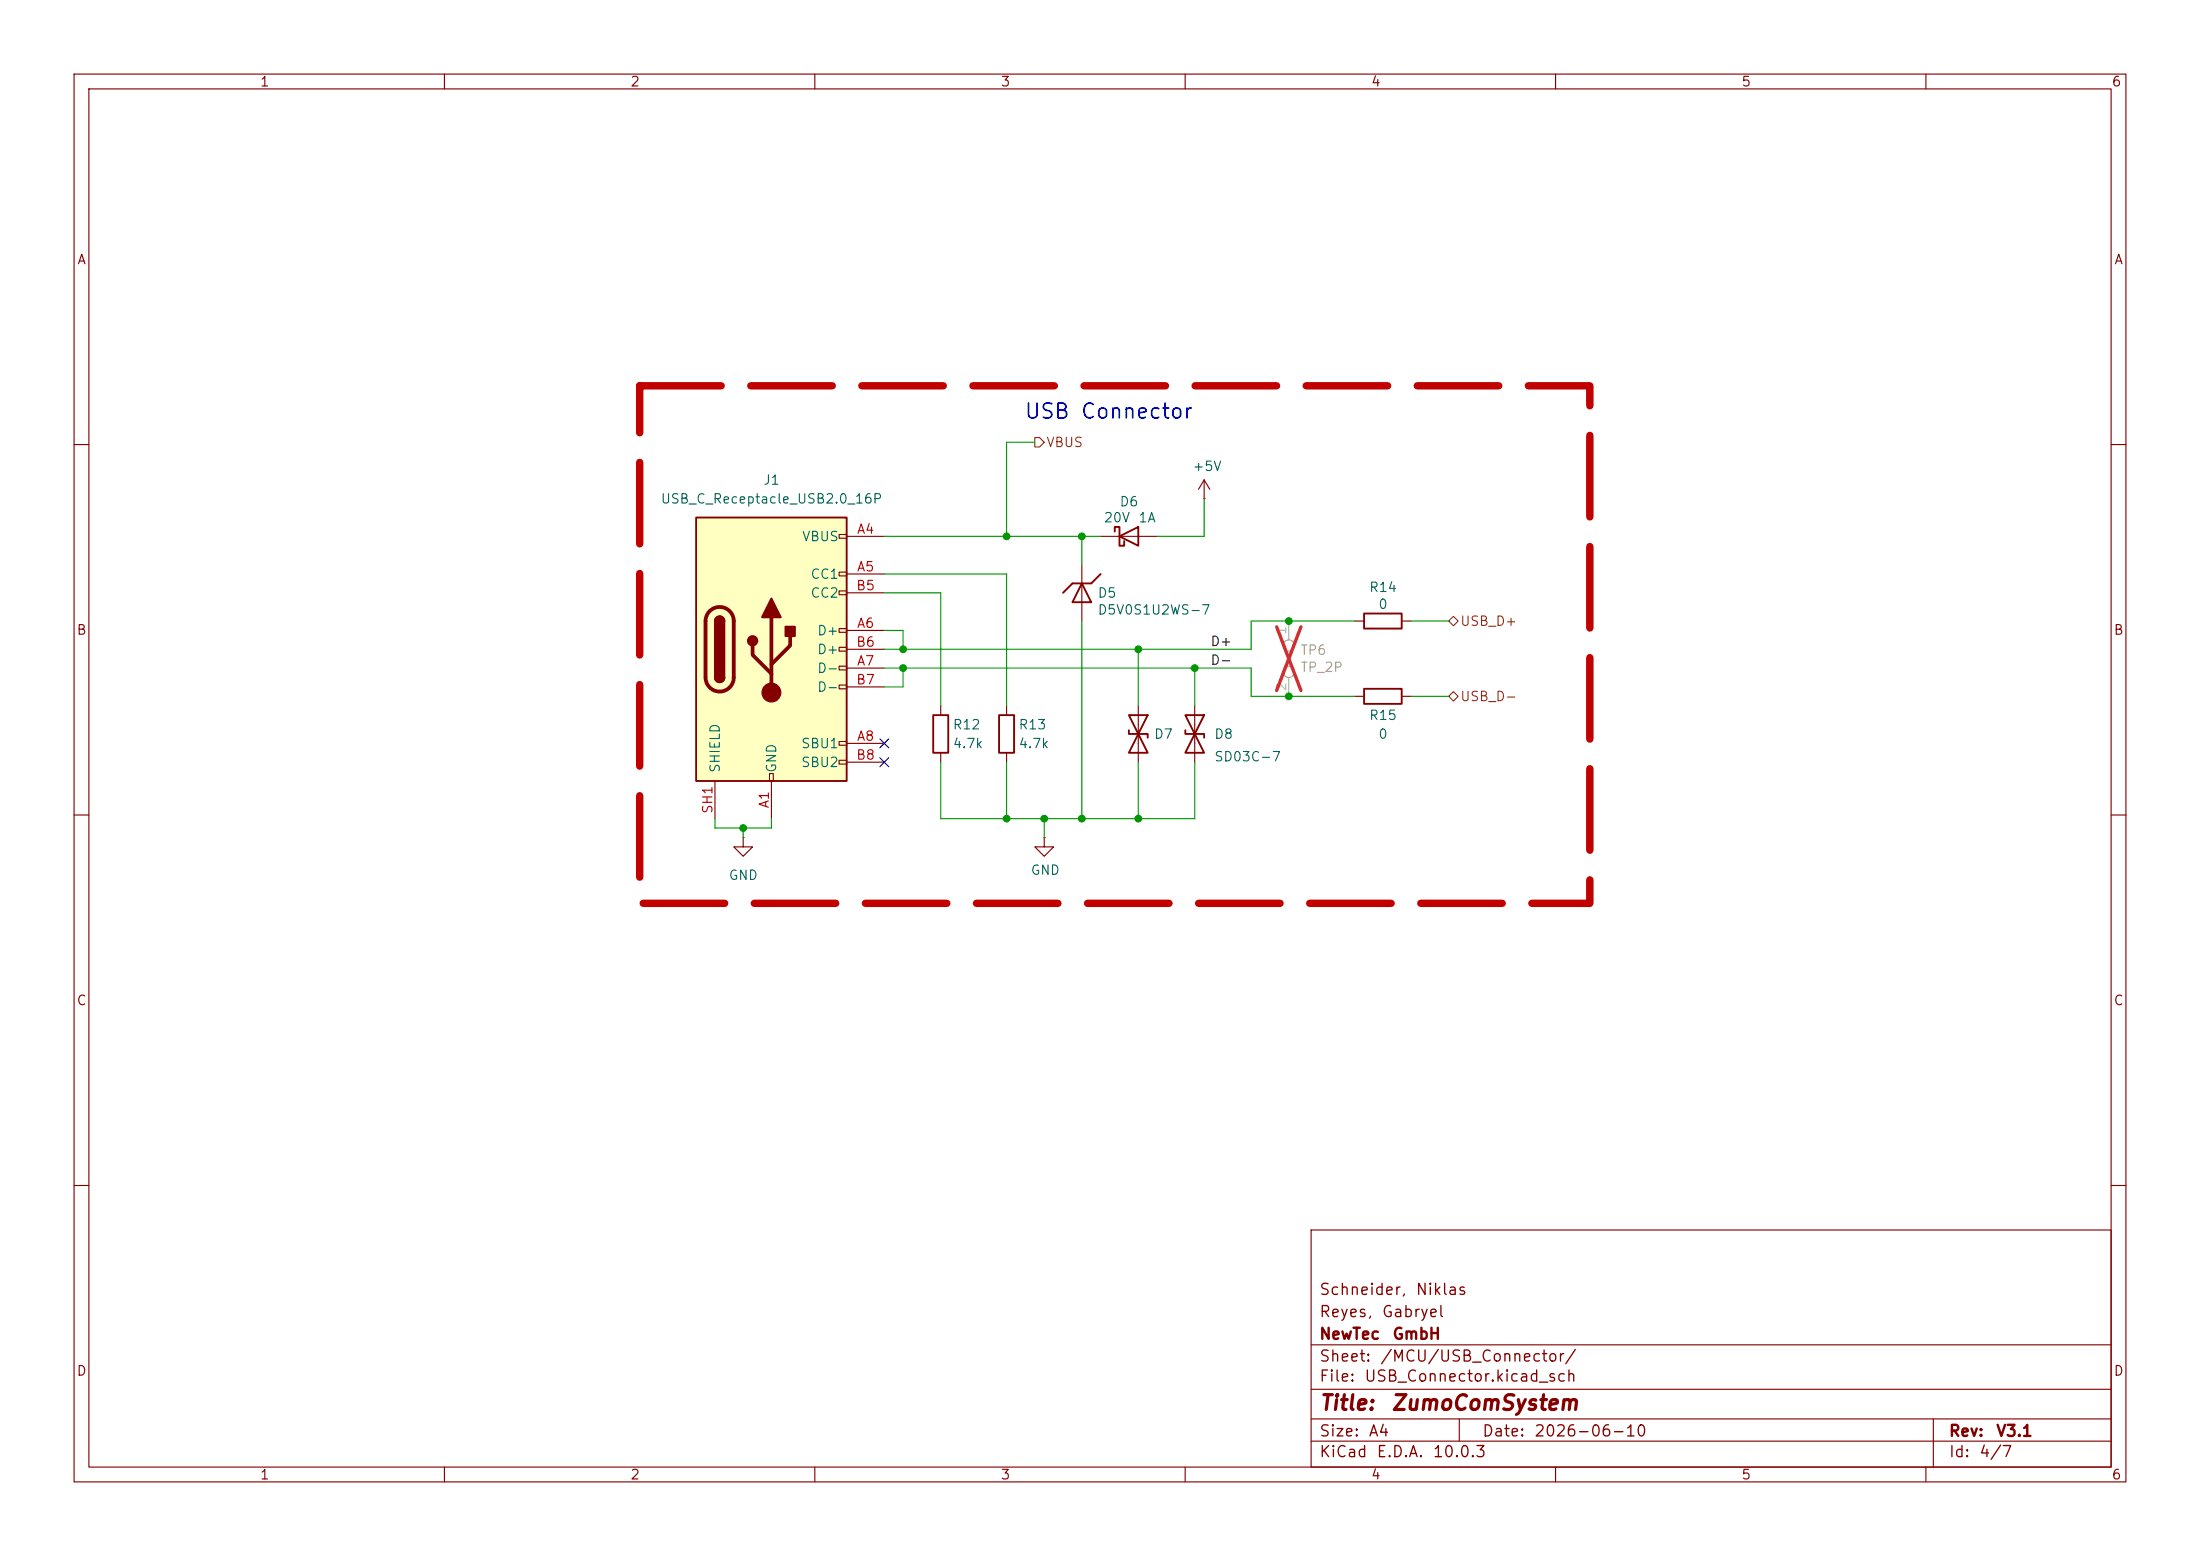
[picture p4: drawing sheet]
<svg xmlns="http://www.w3.org/2000/svg" width="297mm" height="210mm" viewBox="0 0 297 210" stroke-linecap="round" stroke-linejoin="round" font-family="sans-serif">
<g fill="none" stroke="#840000" stroke-width=".15">
<path d="M10 10h277v190h-277zM12 12h273v186h-273zM60 10v2M110 10v2M160 10v2M210 10v2M260 10v2M10 60h2M146 76.2v7.6M148.6 72.4h7.6M162.6 67.3h.1M162.6 64.8l-.8 1.2"/>
<path d="M162.6 64.8l.7 1.2M162.6 64.8v2.5M285 60h2M127 95.3v1.2M135.9 95.3v1.2M153.7 95.3v7.6M161.3 95.3v7.6M182.9 83.8h1.2M182.9 94h1.2M189.2 83.8h1.3M189.2 94h1.3M10 110h2"/>
<path d="M127 101.6v1.3M135.9 101.6v1.3M285 110h2M10 160h2M177 166h108v32h-108zM285 160h2M60 198v2M110 198v2M160 198v2M177 194.5h108M177 191.5h108M177 187.5h108"/>
<path d="M177 181.5h108M197 191.5v3M210 198v2M260 198v2M261 191.5v6.5"/>
</g>
<path d="M146 78.7l1.3 2.6h-2.5zM148.6 77.5l-1.3 1.2h-2.5l-1.3 1.3M150.5 71.8v-.7h.6v2.6h.7v-.7M151.1 72.4l2.6-1.3v2.6zM126 96.5h2v5.1h-2zM134.9 96.5h2v5.1h-2zM152.4 96.5l2.5 5.1h-2.5l2.5-5.1zM152.4 98.6v.5h2.5v.5M160 96.5l2.6 5.1h-2.6l2.6-5.1zM160 98.6v.5h2.6v.5M184.1 82.8h5.1v2h-5.1zM184.1 93h5.1v2h-5.1z" fill="none" stroke="#840000" stroke-width=".25"/>
<g fill="none" stroke="#a1a1a1" stroke-width=".15">
<path d="M174 83.8v2.6M174 91.4v2.6"/>
<circle cx="174" cy="90.7" r=".76"/>
<circle cx="174" cy="87.1" r=".76"/>
</g>
<path d="M172.4 84.6l3.2 8.6M175.6 84.6l-3.2 8.6" fill="none" stroke="#e12e31" stroke-width=".46"/>
<path d="M94 69.9h20.3v35.5h-20.3z" fill="#ffffc2"/>
<g fill="none" stroke="#840000" stroke-width=".15">
<path d="M113.3 72.1h1v.5h-1zM113.3 77.2h1v.5h-1zM113.3 79.8h1v.5h-1zM114.3 72.4h5.1M114.3 77.5h5.1M113.3 84.8h1v.5h-1zM113.3 87.4h1v.5h-1zM113.3 89.9h1v.5h-1zM113.3 92.5h1v.5h-1zM114.3 85.1h5.1M114.3 90.2h5.1M114.3 80h5.1"/>
<path d="M114.3 87.6h5.1M114.3 92.7h5.1M96.5 105.4v5.1M100.3 113v1.3h1.3l-1.3 1.3-1.2-1.3h1.2M100.3 113h.1M103.9 104.4h.5v1h-.5zM104.1 105.4v5.1M113.3 100.1h1v.5h-1zM113.3 102.6h1v.5h-1zM114.3 100.3h5.1M114.3 102.9h5.1M141 113v1.3h1.2l-1.2 1.3-1.3-1.3h1.3"/>
<path d="M141 113h.1"/>
</g>
<path d="M94 69.9h20.3v35.5h-20.3zM96.5 83.8a.64 .64 0 0 1 .7-.6 .64 .64 0 0 1 .6 .6M96.5 91.4a.64 .64 0 0 0 .7 .7 .64 .64 0 0 0 .6-.7" fill="none" stroke="#840000" stroke-width=".25"/>
<path d="M95.8 82.5a1.9 1.9 0 0 1 2.1-.4 1.9 1.9 0 0 1 1.2 1.7v7.6a1.91 1.91 0 0 1-1.9 1.9 1.91 1.91 0 0 1-2-1.9v-7.6a1.9 1.9 0 0 1 .6-1.3zM101.6 87.1v1.3l2.5 2.5M104.1 83.3v10.2M106.7 85.9v1.2l-2.6 2.6" fill="none" stroke="#840000" stroke-width=".51"/>
<g fill="#840000" stroke="#840000" stroke-width=".25">
<path d="M96.5 83.8h1.3v7.6h-1.3z"/>
<path d="M96.7 83.4a.64 .64 0 0 1 .7-.2 .64 .64 0 0 1 .4 .6h-1.3z"/>
<path d="M96.5 91.4h1.3a.64 .64 0 0 1-.6 .7 .64 .64 0 0 1-.7-.7z"/>
<path d="M104.1 80.8l1.3 2.5h-2.5z"/>
<path d="M106 84.6h1.3v1.3h-1.3z"/>
<circle cx="101.6" cy="86.5" r=".63"/>
</g>
<circle cx="104.1" cy="93.5" r="1.27" fill="#840000" stroke="#840000" stroke-width=".15"/>
<path d="M139.7 59.1h.6l.7 .6-.7 .6h-.6zM195.6 83.8l.6-.6 .6 .6-.6 .7zM195.6 94l.6-.7 .6 .7-.6 .6z" fill="none" stroke="#725600" stroke-width=".15"/>
<g fill="none" stroke="#009600" stroke-width=".15">
<path d="M139.7 59.7h-3.8v12.7M119.4 72.4h29.2M119.4 77.5h16.5v17.8M146 72.4v3.8M162.6 67.3v5.1h-6.4M119.4 85.1h2.5v2.5M119.4 80h7.6v15.3M119.4 90.2h49.5v3.8h14M121.9 90.2v2.5h-2.5M146 83.8v26.7M153.7 87.6v7.7M161.3 90.2v5.1"/>
<path d="M182.9 83.8h-14v3.8h-49.5M190.5 94h5.1M190.5 83.8h5.1M96.5 110.5v1.3h7.6v-1.3M100.3 111.8v1.2M127 102.9v7.6h34.3v-7.6M135.9 102.9v7.6M141 110.5v2.5M153.7 102.9v7.6"/>
</g>
<path d="M118.8 99.7l1.2 1.2M120 99.7l-1.2 1.2M118.8 102.3l1.2 1.2M120 102.3l-1.2 1.2" fill="none" stroke="#000084" stroke-width=".15"/>
<path d="M86.4 52.1h128.2v69.8h-128.2z" fill="none" stroke="#c20000" stroke-width="1" stroke-dasharray="11 4"/>
<g fill="#009600" stroke="#009600" stroke-width=".14">
<circle cx="146" cy="110.5" r=".46"/>
<circle cx="121.9" cy="87.6" r=".46"/>
<circle cx="135.9" cy="110.5" r=".46"/>
<circle cx="153.7" cy="110.5" r=".46"/>
<circle cx="153.7" cy="87.6" r=".46"/>
<circle cx="121.9" cy="90.2" r=".46"/>
<circle cx="141" cy="110.5" r=".46"/>
<circle cx="100.3" cy="111.8" r=".46"/>
<circle cx="135.9" cy="72.4" r=".46"/>
<circle cx="146" cy="72.4" r=".46"/>
<circle cx="161.3" cy="90.2" r=".46"/>
<circle cx="174" cy="94" r=".46"/>
<circle cx="174" cy="83.8" r=".46"/>
</g>
<text font-size="2" fill="#0000c2" x="138.2" y="57">USB Connector</text>
<g font-size="2" fill="#840000">
<text x="178" y="190.8">Title:</text>
<text x="187.7" y="190.8">ZumoComSystem</text>
</g>
<g font-size="1.5" fill="#840000">
<text x="178" y="178.2">Reyes,</text>
<text x="178" y="175.2">Schneider,</text>
<text x="186.4" y="178.2">Gabryel</text>
<text x="191" y="175.2">Niklas</text>
<text x="178" y="184.2">Sheet:</text>
<text x="178" y="181.2">NewTec</text>
<text x="186.2" y="184.2">/MCU/USB_Connector/</text>
<text x="187.9" y="181.2">GmbH</text>
<text x="178" y="186.9">File:</text>
<text x="184.1" y="186.9">USB_Connector.kicad_sch</text>
<text x="178" y="197.1">KiCad</text>
<text x="178" y="194.3">Size:</text>
<text x="184.7" y="194.3">A4</text>
<text x="185.7" y="197.1">E.D.A.</text>
<text x="193.3" y="197.1">10.0.3</text>
<text x="200" y="194.3">Date:</text>
<text x="207" y="194.3">2026-06-10</text>
<text x="263" y="194.3">Rev:</text>
<text x="263" y="197.1">Id:</text>
<text x="267.1" y="197.1">4/7</text>
<text x="269.4" y="194.3">V3.1</text>
</g>
<g font-size="1.3" fill="#840000">
<text x="35" y="12">1</text>
<text x="85" y="12">2</text>
<text x="135" y="12">3</text>
<text x="185" y="12">4</text>
<text x="235" y="12">5</text>
<text x="285" y="12">6</text>
<text x="10.3" y="36">A</text>
<text x="285.3" y="36">A</text>
<text x="10.3" y="86">B</text>
<text x="285.3" y="86">B</text>
<text x="10.3" y="136">C</text>
<text x="285.3" y="136">C</text>
<text x="10.3" y="186">D</text>
<text x="285.3" y="186">D</text>
<text x="35" y="200">1</text>
<text x="85" y="200">2</text>
<text x="135" y="200">3</text>
<text x="185" y="200">4</text>
<text x="235" y="200">5</text>
<text x="285" y="200">6</text>
</g>
<g font-size="1.3" fill="#006464">
<text x="102.9" y="65.7">J1</text>
<text x="160.9" y="63.9">+5V</text>
<text x="89.1" y="68.3">USB_C_Receptacle_USB2.0_16P</text>
<text x="148.9" y="70.8">20V</text>
<text x="151.1" y="68.7">D6</text>
<text x="153.6" y="70.8">1A</text>
<text x="108.2" y="73.4">VBUS</text>
<text x="109.3" y="78.4">CC1</text>
<text x="109.3" y="81">CC2</text>
<text x="148.1" y="81">D5</text>
<text x="148.1" y="83.3">D5V0S1U2WS-7</text>
<text x="184.7" y="80.2">R14</text>
<text x="186" y="82.5">0</text>
<text x="110.2" y="86.1">D+</text>
<text x="110.2" y="88.6">D+</text>
<text x="110.2" y="91.1">D-</text>
<text x="110.2" y="93.7">D-</text>
<text x="108.1" y="101.3">SBU1</text>
<text x="128.5" y="101.3">4.7k</text>
<text x="128.5" y="98.8">R12</text>
<text x="137.4" y="101.3">4.7k</text>
<text x="137.4" y="98.8">R13</text>
<text x="155.7" y="100">D7</text>
<text x="163.8" y="100">D8</text>
<text x="184.7" y="97.5">R15</text>
<text x="186" y="100">0</text>
<text x="97.5" y="104.4" transform="rotate(-90 97.5 104.4)">SHIELD</text>
<text x="105.1" y="104.4" transform="rotate(-90 105.1 104.4)">GND</text>
<text x="108.1" y="103.8">SBU2</text>
<text x="163.8" y="103.1">SD03C-7</text>
<text x="98.3" y="119.1">GND</text>
<text x="139.1" y="118.4">GND</text>
</g>
<g font-size="1.3" fill="#725600">
<text x="141.2" y="60.7">VBUS</text>
<text x="197" y="84.8">USB_D+</text>
<text x="197" y="95">USB_D-</text>
</g>
<g font-size="1.3" fill="#a90000">
<text x="115.6" y="72.4">A4</text>
<text x="115.6" y="77.4">A5</text>
<text x="115.5" y="80">B5</text>
<text x="115.5" y="87.6">B6</text>
<text x="115.6" y="85.1">A6</text>
<text x="115.5" y="92.7">B7</text>
<text x="115.6" y="90.1">A7</text>
<text x="115.6" y="100.3">A8</text>
<text x="115.5" y="102.8">B8</text>
<text x="96.5" y="109.9" transform="rotate(-90 96.5 109.9)">SH1</text>
<text x="104.1" y="109.2" transform="rotate(-90 104.1 109.2)">A1</text>
</g>
<g font-size="1.3" fill="#0f0f0f">
<text x="163.3" y="87.5">D+</text>
<text x="163.3" y="90">D-</text>
</g>
<g font-size="1.3" fill="#aaa">
<text x="174" y="85.8" transform="rotate(-90 174 85.8)">1</text>
<text x="174" y="93.4" transform="rotate(-90 174 93.4)">2</text>
</g>
<g font-size="1.3" fill="#989898">
<text x="175.5" y="88.7">TP6</text>
<text x="175.5" y="91">TP_2P</text>
</g>
</svg>
